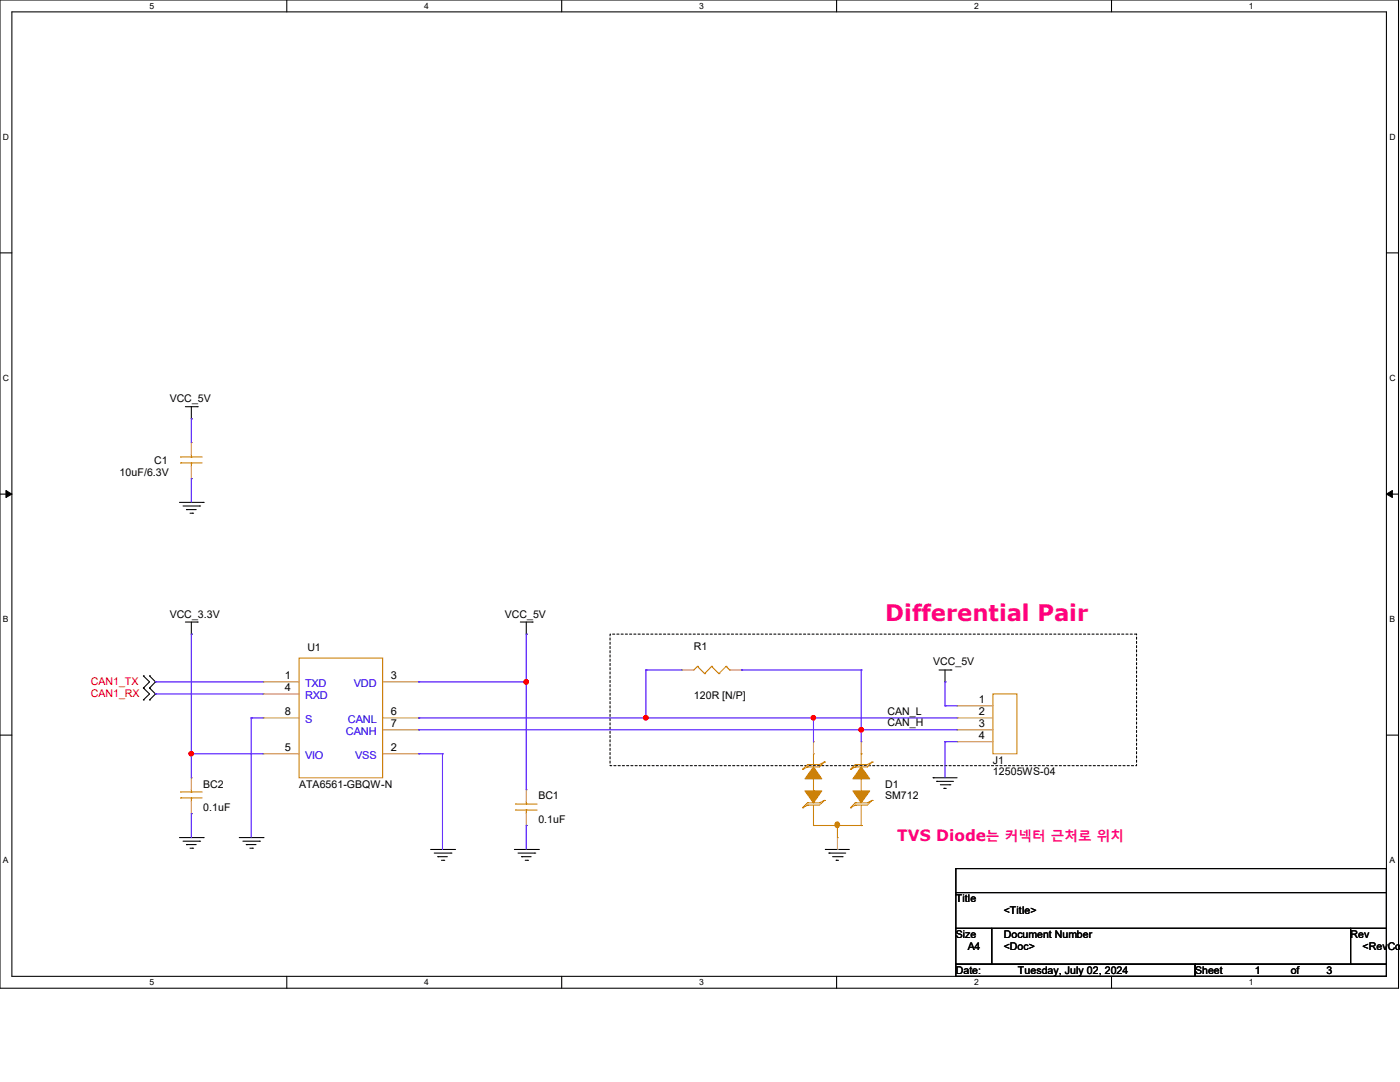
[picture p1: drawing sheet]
<svg xmlns="http://www.w3.org/2000/svg" width="279mm" height="216mm" viewBox="0 0 279 216" stroke-linecap="round" stroke-linejoin="round" font-family="sans-serif">
<path d="M0 0h279.1v197.2h-279.1zM2.4 2.4h274.3v192.4h-274.3z" fill="none" stroke="#000" stroke-width=".21"/>
<g fill="#fff">
<path d="M29.8 .3h.9v1.9h-.9z"/>
<path d="M29.8 195.1h.9v1.9h-.9z"/>
</g>
<path d="M57.2 0v2.4M57.2 194.8v2.4" fill="none" stroke="#000" stroke-width=".21"/>
<g fill="#fff">
<path d="M84.7 .3h.9v1.9h-.9z"/>
<path d="M84.7 195.1h.9v1.9h-.9z"/>
</g>
<path d="M112.1 0v2.4M112.1 194.8v2.4" fill="none" stroke="#000" stroke-width=".21"/>
<g fill="#fff">
<path d="M139.5 .3h1v1.9h-1z"/>
<path d="M139.5 195.1h1v1.9h-1z"/>
</g>
<path d="M167 0v2.4M167 194.8v2.4" fill="none" stroke="#000" stroke-width=".21"/>
<g fill="#fff">
<path d="M194.4 .3h.9v1.9h-.9z"/>
<path d="M194.4 195.1h.9v1.9h-.9z"/>
</g>
<path d="M221.8 0v2.4M221.8 194.8v2.4" fill="none" stroke="#000" stroke-width=".21"/>
<g fill="#fff">
<path d="M249.3 .3h.9v1.9h-.9z"/>
<path d="M249.3 195.1h.9v1.9h-.9z"/>
<path d="M.6 26.4h1.2v1.9h-1.2z"/>
<path d="M277.3 26.4h1.2v1.9h-1.2z"/>
<path d="M.6 74.5h1.2v1.9h-1.2z"/>
<path d="M277.3 74.5h1.2v1.9h-1.2z"/>
</g>
<path d="M0 50.5h2.4M276.7 50.5h2.4" fill="none" stroke="#000" stroke-width=".21"/>
<g fill="#fff">
<path d="M.6 122.6h1.1v1.9h-1.1z"/>
<path d="M277.3 122.6h1.1v1.9h-1.1z"/>
</g>
<path d="M0 98.6h2.4M276.7 98.6h2.4" fill="none" stroke="#000" stroke-width=".21"/>
<path d="M1.2 97.9l1.2 .7-1.2 .7zM276.7 98.6l1.2-.7v1.4z" fill="#000" stroke="#000" stroke-width=".2"/>
<g fill="#fff">
<path d="M.6 170.7h1.1v1.9h-1.1z"/>
<path d="M277.3 170.7h1.1v1.9h-1.1z"/>
</g>
<g fill="none" stroke="#000" stroke-width=".21">
<path d="M37 81.2h2.4M38.2 83.6h.1M38.2 81.2v2.4M39.4 81.2h.1M35.8 100.2h4.8M36.5 101h3.3M37.2 101.7h.1M37.2 101.7h2M37.9 102.4h.5M38.4 102.4h.1M39.8 101h.1M40.6 100.2h.1"/>
<path d="M28.6 134.9h.1M28.6 137.3h.1M28.6 139.7h.1M28.6 134.9l1.2 1.2-1.2 1.2M28.6 137.3l1.2 1.2-1.2 1.2M29.8 137.3h.1M29.8 134.9h.1M29.8 139.7h.1M29.8 134.9l1.2 1.2-1.2 1.2M29.8 137.3l1.2 1.2-1.2 1.2M37 124.1h2.4M38.2 126.5h.1"/>
<path d="M38.2 124.1v2.4M39.4 124.1h.1M103.8 124.1h2.4M105 126.5h.1M105 124.1v2.4M106.2 124.1h.1M187.4 133.7h2.4M188.6 136.1h.1M188.6 133.7v2.4M189.8 133.7h.1M0 146.7h2.4M186.2 155.2h.1"/>
<path d="M186.2 155.2h4.8M186.9 155.9h.1M186.9 155.9h3.4M187.7 156.6h1.9M188.4 157.3h.1M188.4 157.3h.4M189.6 156.6h.1M276.7 146.7h2.4M35.8 167.1h4.8M36.5 167.9h3.3M37.2 168.5h.1M37.2 168.5h2"/>
<path d="M37.9 169.2h.5M38.4 169.2h.1M39.8 167.9h.1M40.6 167.1h.1M47.8 167.1h4.7M48.5 167.9h3.3M49.1 168.5h.1M49.1 168.5h2M49.9 169.2h.5M50.4 169.2h.1M51.8 167.9h.1M52.5 167.1h.1"/>
<path d="M85.9 169.5h4.8M86.7 170.2h3.3M87.4 170.9h.1M87.4 170.9h1.9M88.1 171.7h.5M88.6 171.7h.1M90 170.2h.1M90.7 169.5h.1M102.7 169.5h4.7M103.4 170.2h3.3M104.1 170.9h.1M104.1 170.9h1.9"/>
<path d="M104.8 171.7h.5M105.3 171.7h.1M106.7 170.2h.1M107.4 169.5h.1M164.7 169.5h.1M164.7 169.5h4.8M165.4 170.2h.1M165.4 170.2h3.4M166.2 170.9h1.9M166.9 171.7h.1M166.9 171.7h.4M168.1 170.9h.1"/>
<path d="M190.8 173.3h85.9v4.8h-85.9zM190.8 178.1h85.9v7.2h-85.9zM190.8 185.3h7.1v7.1h-7.1zM190.8 192.4h47.7v2.4h-47.7zM197.9 185.3h71.6v7.1h-71.6zM238.5 192.4h38.2v2.4h-38.2zM269.5 185.3h7.2v7.1h-7.2z"/>
</g>
<path d="M121.8 126.5h105v26.3h-105z" fill="none" stroke="#000" stroke-width=".21" stroke-dasharray=".4 .4"/>
<g fill="none" stroke="#cc8006" stroke-width=".21">
<path d="M36 92.4h.1M36 91.2h.1M36 92.4h4.3M36 91.2h4.3M38.2 91.2h.1M38.2 92.4h.1M38.2 90.7v.5M38.2 92.4v.7M59.7 131.3h16.7v23.9h-16.7zM139.2 133h.1M139.2 133l-.7 .7M139.2 133l1.4 1.4"/>
<path d="M140.6 134.4h.1M142 133h.1M142 133l-1.4 1.4M142 133l1.5 1.4M143.5 134.4h.1M144.9 133h.1M144.9 133l-1.4 1.4M144.9 133l.7 .7M145.6 133.7h.1M198.2 138.5h4.7v11.9h-4.7zM36 159.2h.1M36 158h.1"/>
<path d="M36 159.2h4.3M36 158h4.3M38.2 158h.1M38.2 159.2h.1M38.2 157.6v.4M38.2 159.2v.7M105 159.9v.5M160.2 153.5h.1M161.2 152.6h.1M161.2 153h.1M161.2 152.6l-1 .9M161.2 153l-1 .5"/>
<path d="M162.3 150.4h.1M162.3 158.3h.1M162.3 157.8h.1M162.3 150.4v2.2M162.3 155.4v2.4M162.3 158.3v1.9M164.5 159.7h.1M164.5 152.1h.1M164.5 152.1l-1 .5h-2.3M164.5 159.7l-1 1h-2.3M164.5 159.7l-1 .5h-2.3M164.5 152.1l-1 .9h-2.3"/>
<path d="M169.8 153.5h.1M170.7 152.6h.1M170.7 153h.1M170.7 152.6l-.9 .9M170.7 153l-.9 .5M171.9 157.8h.1M171.9 158.3h.1M171.9 150.4h.1M171.9 150.4v2.2M171.9 155.4v2.4M171.9 158.3v1.9M174 152.1h.1"/>
<path d="M174 159.7h.1M174 152.1l-.9 .5h-2.4M174 159.7l-.9 1h-2.4M174 159.7l-.9 .5h-2.4M174 152.1l-.9 .9h-2.4M102.9 161.6h.1M102.9 160.4h.1M102.9 161.6h4.3M102.9 160.4h4.3M105 160.4h.1M105 161.6h.1M105 161.6v.7"/>
<path d="M160.2 161.2h.1M161.2 160.7h.1M161.2 160.2h.1M161.2 160.7l-1 .5M161.2 160.2l-1 1M162.3 164.7h.1M162.3 160.7v4M162.3 164.7h9.6M167.1 167.1h.1M167.1 165.2v1.9M169.8 161.2h.1M170.7 160.7h.1"/>
<path d="M170.7 160.2h.1M170.7 160.2l-.9 1M170.7 160.7l-.9 .5M171.9 164.7h.1M171.9 160.7v4"/>
</g>
<g fill="#cc8006" stroke="#cc8006" stroke-width=".21">
<path d="M160.7 157.8h3.3l-1.7 2.4z" fill-rule="evenodd"/>
<path d="M162.3 153l1.7 2.4h-3.3z" fill-rule="evenodd"/>
<path d="M166.9 164.1a.52 .52 0 0 1 .7 .5 .52 .52 0 0 1-.7 .5 .64 .64 0 0 1 0-1z" fill-rule="evenodd"/>
<path d="M170.2 157.8h3.4l-1.7 2.4z" fill-rule="evenodd"/>
<path d="M171.9 153l1.7 2.4h-3.4z" fill-rule="evenodd"/>
</g>
<g fill="none" stroke="#a84" stroke-width=".21">
<path d="M38.2 88.3h.1M38.2 95.5h.1M38.2 88.3v2.4M38.2 93.1v2.4M52.5 136.1h.1M52.5 138.5h.1M52.5 136.1h7.2M52.5 138.5h7.2M76.4 136.1h7.2M83.6 136.1h.1M136.1 133.7h.1M136.1 133.7h2.4"/>
<path d="M145.6 133.7h2.4M148 133.7h.1M38.2 155.2h.1M38.2 155.2v2.4M38.2 159.9v2.4M52.5 143.3h.1M52.5 150.4h.1M52.5 150.4h7.2M52.5 143.3h7.2M76.4 150.4h7.2M76.4 143.3h7.2M76.4 145.6h7.2"/>
<path d="M83.6 150.4h.1M83.6 145.6h.1M83.6 143.3h.1M105 157.6h.1M105 157.6v2.3M162.3 148h.1M162.3 148v2.4M171.9 148h.1M171.9 148v2.4M191 140.8h.1M191 143.3h.1M191 145.6h.1"/>
<path d="M191 148h.1M191 143.3h7.2M191 145.6h7.2M191 140.8h7.2M191 148h7.2M38.2 162.3h.1M105 164.7h.1M105 162.3v2.4M167.1 169.5h.1M167.1 167.1v2.4"/>
</g>
<g fill="none" stroke="#4200ff" stroke-width=".21">
<path d="M38.2 83.6h.1M38.2 95.5h.1M38.2 83.6v4.7M38.2 95.5v4.7M31 136.1h.1M31 138.5h.1M31 136.1h21.5M31 138.5h21.5M38.2 126.5h.1M38.2 126.5v28.7M83.6 136.1h.1M83.6 136.1h21.4"/>
<path d="M105 126.5h.1M105 136.1h.1M105 126.5v31.1M128.9 133.7h.1M128.9 133.7h7.2M128.9 133.7v9.6M148 133.7h.1M148 133.7h23.9M171.9 133.7h.1M171.9 133.7v14.3M188.6 136.1h.1M188.6 136.1v4.7"/>
<path d="M38.2 150.4h.1M38.2 150.4h14.3M50.1 143.3h.1M50.1 143.3v23.8M50.1 143.3h2.4M83.6 143.3h.1M83.6 145.6h.1M83.6 150.4h.1M83.6 143.3h107.4M83.6 145.6h107.4M83.6 150.4h4.7M88.3 150.4h.1"/>
<path d="M88.3 150.4v19.1M128.9 143.3h.1M162.3 143.3h.1M162.3 143.3v4.7M171.9 145.6h.1M188.6 140.8h.1M188.6 148h.1M188.6 148v7.2M188.6 140.8h2.4M188.6 148h2.4M38.2 162.3h.1M38.2 162.3v4.8"/>
<path d="M105 164.7h.1M105 164.7v4.8"/>
</g>
<g fill="#f00" stroke="#f00" stroke-width=".21">
<circle cx="38.2" cy="150.4" r=".44"/>
<circle cx="105" cy="136.1" r=".44"/>
<circle cx="162.3" cy="143.2" r=".44"/>
<circle cx="128.9" cy="143.2" r=".44"/>
<circle cx="171.9" cy="145.6" r=".46"/>
</g>
<text font-size="4.5" fill="#ff0080" x="176.7" y="123.9">Differential Pair</text>
<text font-size="3.1" fill="#ff0080" x="179.1" y="167.8">TVS Diode</text>
<text font-size="2.7" fill="#ff0080" x="196.8" y="167.8">는 커넥터 근처로 위치</text>
<g font-size="2.2">
<text x="56.9" y="135.5">1</text>
<text x="56.9" y="138">4</text>
<text x="78" y="135.5">3</text>
<text x="56.9" y="142.7">8</text>
<text x="78" y="142.7">6</text>
<text x="195.3" y="140.3">1</text>
<text x="195.3" y="142.7">2</text>
<text x="56.9" y="149.9">5</text>
<text x="78" y="149.9">2</text>
<text x="78" y="145.1">7</text>
<text x="195.3" y="145.1">3</text>
<text x="195.3" y="147.5">4</text>
</g>
<g font-size="2.2" fill="#00c">
<text x="60.9" y="137.1">TXD</text>
<text x="70.6" y="137.1">VDD</text>
<text x="60.9" y="139.5">RXD</text>
<text x="60.9" y="144.3">S</text>
<text x="69" y="146.6">CANH</text>
<text x="69.4" y="144.3">CANL</text>
<text x="60.9" y="151.4">VIO</text>
<text x="70.9" y="151.4">VSS</text>
</g>
<g font-size="2.1">
<text x="33.9" y="80.3">VCC_5V</text>
<text x="23.9" y="95">10uF/6.3V</text>
<text x="30.8" y="92.7">C1</text>
<text x="33.9" y="123.2">VCC_3.3V</text>
<text x="100.8" y="123.2">VCC_5V</text>
<text x="61.3" y="129.9">U1</text>
<text x="138.5" y="129.7">R1</text>
<text x="186.2" y="132.8">VCC_5V</text>
<text x="138.5" y="139.4">120R [N/P]</text>
<text x="177.1" y="142.6">CAN_L</text>
<text x="177.1" y="144.9">CAN_H</text>
<text x="198.2" y="152.4">J1</text>
<text x="198.2" y="154.7">12505WS-04</text>
<text x="40.6" y="157.1">BC2</text>
<text x="40.6" y="161.9">0.1uF</text>
<text x="59.7" y="157.1">ATA6561-GBQW-N</text>
<text x="107.4" y="159.5">BC1</text>
<text x="176.7" y="157.1">D1</text>
<text x="176.7" y="159.5">SM712</text>
<text x="107.4" y="164.3">0.1uF</text>
<text x="190.8" y="180">Title</text>
<text x="200.3" y="182.4">&lt;Title&gt;</text>
<text x="190.8" y="187.2">Size</text>
<text x="193.1" y="189.6">A4</text>
<text x="200.3" y="187.2">Document Number</text>
<text x="200.3" y="189.6">&lt;Doc&gt;</text>
<text x="269.5" y="187.2">Rev</text>
<text x="271.9" y="189.6">&lt;RevCod</text>
<text x="190.8" y="194.4">Date:</text>
<text x="203.2" y="194.4">Tuesday, July 02, 2024</text>
<text x="238.5" y="194.4">Sheet</text>
<text x="250.4" y="194.4">1</text>
<text x="257.6" y="194.4">of</text>
<text x="264.7" y="194.4">3</text>
</g>
<g font-size="2.1" fill="#f00">
<text x="18.1" y="136.6">CAN1_TX</text>
<text x="18.1" y="139">CAN1_RX</text>
</g>
<g font-size="1.7">
<text x="29.8" y="1.8">5</text>
<text x="84.7" y="1.8">4</text>
<text x="139.5" y="1.8">3</text>
<text x="194.4" y="1.8">2</text>
<text x="249.3" y="1.8">1</text>
<text x=".6" y="27.9">D</text>
<text x="277.3" y="27.9">D</text>
<text x=".6" y="76">C</text>
<text x="277.3" y="76">C</text>
<text x=".6" y="124.2">B</text>
<text x="277.3" y="124.2">B</text>
<text x=".6" y="172.3">A</text>
<text x="277.3" y="172.3">A</text>
<text x="29.8" y="196.6">5</text>
<text x="84.7" y="196.6">4</text>
<text x="139.5" y="196.6">3</text>
<text x="194.4" y="196.6">2</text>
<text x="249.3" y="196.6">1</text>
</g>
</svg>
